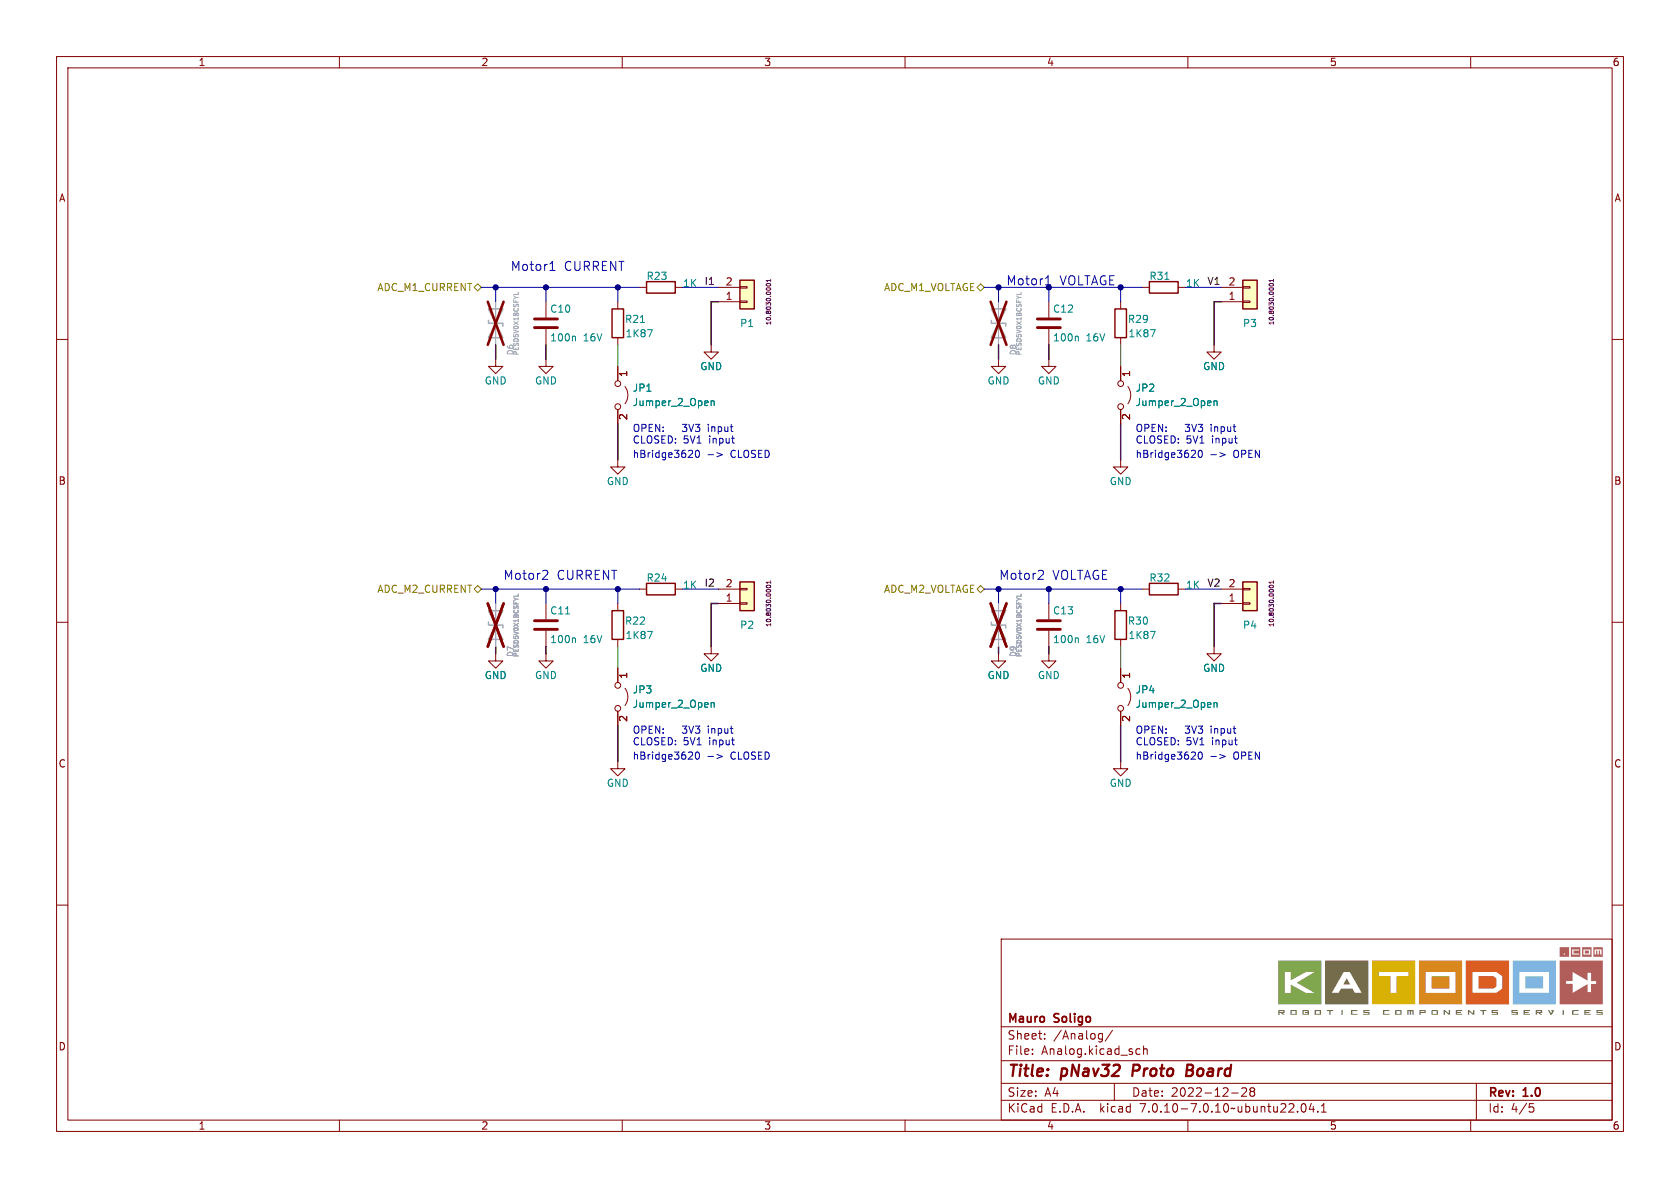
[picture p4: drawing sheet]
(kicad_sch (version 20230121) (generator eeschema)

 (paper "A4")

 (title_block
  (title "pNav32 Proto Board")
  (date "2022-12-28")
  (rev "1.0")
  (company "Mauro Soligo"))

 (lib_symbols
  (symbol "Connector_Generic:Conn_01x02" (pin_names (offset 1.016) hide) (in_bom yes) (on_board yes)
   (property "Reference" "J" (at 0 2.54 0) (effects (font (size 1.27 1.27))))
   (property "Value" "Conn_01x02" (at 0 -5.08 0) (effects (font (size 1.27 1.27))))
   (property "Footprint" "" (at 0 0 0) (effects (font (size 1.27 1.27)) hide))
   (property "Datasheet" "~" (at 0 0 0) (effects (font (size 1.27 1.27)) hide))
   (symbol "Conn_01x02_1_1"
    (rectangle (start -1.27 -2.413) (end 0 -2.667) (stroke (width 0.1524) (type default)) (fill (type none)))
    (rectangle (start -1.27 0.127) (end 0 -0.127) (stroke (width 0.1524) (type default)) (fill (type none)))
    (rectangle (start -1.27 1.27) (end 1.27 -3.81) (stroke (width 0.254) (type default)) (fill (type background)))
    (pin passive line (at -5.08 0 0) (length 3.81) (name "Pin_1" (effects (font (size 1.27 1.27)))) (number "1" (effects (font (size 1.27 1.27)))))
    (pin passive line (at -5.08 -2.54 0) (length 3.81) (name "Pin_2" (effects (font (size 1.27 1.27)))) (number "2" (effects (font (size 1.27 1.27)))))))
  (symbol "Device:C" (pin_numbers hide) (pin_names (offset 0.254)) (in_bom yes) (on_board yes)
   (property "Reference" "C" (at 0.635 2.54 0) (effects (font (size 1.27 1.27)) (justify left)))
   (property "Value" "C" (at 0.635 -2.54 0) (effects (font (size 1.27 1.27)) (justify left)))
   (property "Footprint" "" (at 0.9652 -3.81 0) (effects (font (size 1.27 1.27)) hide))
   (property "Datasheet" "~" (at 0 0 0) (effects (font (size 1.27 1.27)) hide))
   (symbol "C_0_1"
    (polyline (pts (xy -2.032 -0.762) (xy 2.032 -0.762)) (stroke (width 0.508) (type default)) (fill (type none)))
    (polyline (pts (xy -2.032 0.762) (xy 2.032 0.762)) (stroke (width 0.508) (type default)) (fill (type none))))
   (symbol "C_1_1"
    (pin passive line (at 0 3.81 270) (length 2.794) (name "~" (effects (font (size 1.27 1.27)))) (number "1" (effects (font (size 1.27 1.27)))))
    (pin passive line (at 0 -3.81 90) (length 2.794) (name "~" (effects (font (size 1.27 1.27)))) (number "2" (effects (font (size 1.27 1.27)))))))
  (symbol "Device:D_TVS" (pin_numbers hide) (pin_names (offset 1.016) hide) (in_bom yes) (on_board yes)
   (property "Reference" "D" (at 0 2.54 0) (effects (font (size 1.27 1.27))))
   (property "Value" "D_TVS" (at 0 -2.54 0) (effects (font (size 1.27 1.27))))
   (property "Footprint" "" (at 0 0 0) (effects (font (size 1.27 1.27)) hide))
   (property "Datasheet" "~" (at 0 0 0) (effects (font (size 1.27 1.27)) hide))
   (symbol "D_TVS_0_1"
    (polyline (pts (xy 1.27 0) (xy -1.27 0)) (stroke (width 0) (type default)) (fill (type none)))
    (polyline (pts (xy 0.508 1.27) (xy 0 1.27) (xy 0 -1.27) (xy -0.508 -1.27)) (stroke (width 0.254) (type default)) (fill (type none)))
    (polyline (pts (xy -2.54 1.27) (xy -2.54 -1.27) (xy 2.54 1.27) (xy 2.54 -1.27) (xy -2.54 1.27)) (stroke (width 0.254) (type default)) (fill (type none))))
   (symbol "D_TVS_1_1"
    (pin passive line (at -3.81 0 0) (length 2.54) (name "A1" (effects (font (size 1.27 1.27)))) (number "1" (effects (font (size 1.27 1.27)))))
    (pin passive line (at 3.81 0 180) (length 2.54) (name "A2" (effects (font (size 1.27 1.27)))) (number "2" (effects (font (size 1.27 1.27)))))))
  (symbol "Device:R" (pin_numbers hide) (pin_names (offset 0)) (in_bom yes) (on_board yes)
   (property "Reference" "R" (at 2.032 0 90) (effects (font (size 1.27 1.27))))
   (property "Value" "R" (at 0 0 90) (effects (font (size 1.27 1.27))))
   (property "Footprint" "" (at -1.778 0 90) (effects (font (size 1.27 1.27)) hide))
   (property "Datasheet" "~" (at 0 0 0) (effects (font (size 1.27 1.27)) hide))
   (symbol "R_0_1"
    (rectangle (start -1.016 -2.54) (end 1.016 2.54) (stroke (width 0.254) (type default)) (fill (type none))))
   (symbol "R_1_1"
    (pin passive line (at 0 3.81 270) (length 1.27) (name "~" (effects (font (size 1.27 1.27)))) (number "1" (effects (font (size 1.27 1.27)))))
    (pin passive line (at 0 -3.81 90) (length 1.27) (name "~" (effects (font (size 1.27 1.27)))) (number "2" (effects (font (size 1.27 1.27)))))))
  (symbol "Jumper:Jumper_2_Open" (pin_names (offset 0) hide) (in_bom yes) (on_board yes)
   (property "Reference" "JP" (at 0 2.794 0) (effects (font (size 1.27 1.27))))
   (property "Value" "Jumper_2_Open" (at 0 -2.286 0) (effects (font (size 1.27 1.27))))
   (property "Footprint" "" (at 0 0 0) (effects (font (size 1.27 1.27)) hide))
   (property "Datasheet" "~" (at 0 0 0) (effects (font (size 1.27 1.27)) hide))
   (symbol "Jumper_2_Open_0_0"
    (circle (center -2.032 0) (radius 0.508) (stroke (width 0) (type default)) (fill (type none)))
    (circle (center 2.032 0) (radius 0.508) (stroke (width 0) (type default)) (fill (type none))))
   (symbol "Jumper_2_Open_0_1"
    (arc (start 1.524 1.27) (mid 0 1.778) (end -1.524 1.27) (stroke (width 0) (type default)) (fill (type none))))
   (symbol "Jumper_2_Open_1_1"
    (pin passive line (at -5.08 0 0) (length 2.54) (name "A" (effects (font (size 1.27 1.27)))) (number "1" (effects (font (size 1.27 1.27)))))
    (pin passive line (at 5.08 0 180) (length 2.54) (name "B" (effects (font (size 1.27 1.27)))) (number "2" (effects (font (size 1.27 1.27)))))))
  (symbol "power:GND" (power) (pin_names (offset 0)) (in_bom yes) (on_board yes)
   (property "Reference" "#PWR" (at 0 -6.35 0) (effects (font (size 1.27 1.27)) hide))
   (property "Value" "GND" (at 0 -3.81 0) (effects (font (size 1.27 1.27))))
   (property "Footprint" "" (at 0 0 0) (effects (font (size 1.27 1.27)) hide))
   (property "Datasheet" "" (at 0 0 0) (effects (font (size 1.27 1.27)) hide))
   (symbol "GND_0_1"
    (polyline (pts (xy 0 0) (xy 0 -1.27) (xy 1.27 -1.27) (xy 0 -2.54) (xy -1.27 -1.27) (xy 0 -1.27)) (stroke (width 0) (type default)) (fill (type none))))
   (symbol "GND_1_1"
    (pin power_in line (at 0 0 270) (length 0) hide (name "GND" (effects (font (size 1.27 1.27)))) (number "1" (effects (font (size 1.27 1.27))))))))

 (junction (at 96.52 50.8) (diameter 0) (color 0 0 0 0))
 (junction (at 109.22 104.14) (diameter 0) (color 0 0 0 0))
 (junction (at 96.52 104.14) (diameter 0) (color 0 0 0 0))
 (junction (at 198.12 104.14) (diameter 0) (color 0 0 0 0))
 (junction (at 109.22 50.8) (diameter 0) (color 0 0 0 0))
 (junction (at 185.42 50.8) (diameter 0) (color 0 0 0 0))
 (junction (at 87.63 50.8) (diameter 0) (color 0 0 0 0))
 (junction (at 87.63 104.14) (diameter 0) (color 0 0 0 0))
 (junction (at 198.12 50.8) (diameter 0) (color 0 0 0 0))
 (junction (at 176.53 50.8) (diameter 0) (color 0 0 0 0))
 (junction (at 185.42 104.14) (diameter 0) (color 0 0 0 0))
 (junction (at 176.53 104.14) (diameter 0) (color 0 0 0 0))

 (wire (pts (xy 198.12 134.62) (xy 198.12 128.27)) (stroke (width 0) (type default)))
 (wire (pts (xy 109.22 50.8) (xy 109.22 53.34)) (stroke (width 0) (type default)))
 (wire (pts (xy 176.53 63.5) (xy 176.53 60.96)) (stroke (width 0) (type default)))
 (wire (pts (xy 185.42 104.14) (xy 198.12 104.14)) (stroke (width 0) (type default)))
 (wire (pts (xy 185.42 50.8) (xy 198.12 50.8)) (stroke (width 0) (type default)))
 (wire (pts (xy 209.55 104.14) (xy 215.9 104.14)) (stroke (width 0) (type default)))
 (wire (pts (xy 85.09 104.14) (xy 87.63 104.14)) (stroke (width 0) (type default)))
 (wire (pts (xy 214.63 106.68) (xy 214.63 114.3)) (stroke (width 0) (type default)))
 (wire (pts (xy 87.63 50.8) (xy 87.63 53.34)) (stroke (width 0) (type default)))
 (wire (pts (xy 109.22 104.14) (xy 109.22 106.68)) (stroke (width 0) (type default)))
 (wire (pts (xy 87.63 115.57) (xy 87.63 114.3)) (stroke (width 0) (type default)))
 (wire (pts (xy 173.99 50.8) (xy 176.53 50.8)) (stroke (width 0) (type default)))
 (wire (pts (xy 176.53 50.8) (xy 176.53 53.34)) (stroke (width 0) (type default)))
 (wire (pts (xy 96.52 115.57) (xy 96.52 114.3)) (stroke (width 0) (type default)))
 (wire (pts (xy 176.53 50.8) (xy 185.42 50.8)) (stroke (width 0) (type default)))
 (wire (pts (xy 109.22 64.77) (xy 109.22 60.96)) (stroke (width 0) (type default)))
 (wire (pts (xy 176.53 104.14) (xy 185.42 104.14)) (stroke (width 0) (type default)))
 (wire (pts (xy 198.12 104.14) (xy 201.93 104.14)) (stroke (width 0) (type default)))
 (wire (pts (xy 127 53.34) (xy 125.73 53.34)) (stroke (width 0) (type default)))
 (wire (pts (xy 96.52 104.14) (xy 96.52 106.68)) (stroke (width 0) (type default)))
 (wire (pts (xy 109.22 118.11) (xy 109.22 114.3)) (stroke (width 0) (type default)))
 (wire (pts (xy 198.12 104.14) (xy 198.12 106.68)) (stroke (width 0) (type default)))
 (wire (pts (xy 198.12 50.8) (xy 198.12 53.34)) (stroke (width 0) (type default)))
 (wire (pts (xy 198.12 118.11) (xy 198.12 114.3)) (stroke (width 0) (type default)))
 (wire (pts (xy 96.52 50.8) (xy 109.22 50.8)) (stroke (width 0) (type default)))
 (wire (pts (xy 120.65 50.8) (xy 127 50.8)) (stroke (width 0) (type default)))
 (wire (pts (xy 173.99 104.14) (xy 176.53 104.14)) (stroke (width 0) (type default)))
 (wire (pts (xy 198.12 64.77) (xy 198.12 60.96)) (stroke (width 0) (type default)))
 (wire (pts (xy 198.12 81.28) (xy 198.12 74.93)) (stroke (width 0) (type default)))
 (wire (pts (xy 185.42 104.14) (xy 185.42 106.68)) (stroke (width 0) (type default)))
 (wire (pts (xy 120.65 104.14) (xy 127 104.14)) (stroke (width 0) (type default)))
 (wire (pts (xy 87.63 50.8) (xy 96.52 50.8)) (stroke (width 0) (type default)))
 (wire (pts (xy 96.52 104.14) (xy 109.22 104.14)) (stroke (width 0) (type default)))
 (wire (pts (xy 215.9 106.68) (xy 214.63 106.68)) (stroke (width 0) (type default)))
 (wire (pts (xy 214.63 53.34) (xy 214.63 60.96)) (stroke (width 0) (type default)))
 (wire (pts (xy 185.42 63.5) (xy 185.42 60.96)) (stroke (width 0) (type default)))
 (wire (pts (xy 109.22 81.28) (xy 109.22 74.93)) (stroke (width 0) (type default)))
 (wire (pts (xy 87.63 104.14) (xy 87.63 106.68)) (stroke (width 0) (type default)))
 (wire (pts (xy 125.73 53.34) (xy 125.73 60.96)) (stroke (width 0) (type default)))
 (wire (pts (xy 176.53 115.57) (xy 176.53 114.3)) (stroke (width 0) (type default)))
 (wire (pts (xy 185.42 115.57) (xy 185.42 114.3)) (stroke (width 0) (type default)))
 (wire (pts (xy 127 106.68) (xy 125.73 106.68)) (stroke (width 0) (type default)))
 (wire (pts (xy 87.63 104.14) (xy 96.52 104.14)) (stroke (width 0) (type default)))
 (wire (pts (xy 96.52 50.8) (xy 96.52 53.34)) (stroke (width 0) (type default)))
 (wire (pts (xy 109.22 134.62) (xy 109.22 128.27)) (stroke (width 0) (type default)))
 (wire (pts (xy 198.12 50.8) (xy 201.93 50.8)) (stroke (width 0) (type default)))
 (wire (pts (xy 215.9 53.34) (xy 214.63 53.34)) (stroke (width 0) (type default)))
 (wire (pts (xy 85.09 50.8) (xy 87.63 50.8)) (stroke (width 0) (type default)))
 (wire (pts (xy 87.63 60.96) (xy 87.63 63.5)) (stroke (width 0) (type default)))
 (wire (pts (xy 125.73 106.68) (xy 125.73 114.3)) (stroke (width 0) (type default)))
 (wire (pts (xy 109.22 50.8) (xy 113.03 50.8)) (stroke (width 0) (type default)))
 (wire (pts (xy 185.42 50.8) (xy 185.42 53.34)) (stroke (width 0) (type default)))
 (wire (pts (xy 209.55 50.8) (xy 215.9 50.8)) (stroke (width 0) (type default)))
 (wire (pts (xy 96.52 63.5) (xy 96.52 60.96)) (stroke (width 0) (type default)))
 (wire (pts (xy 176.53 104.14) (xy 176.53 106.68)) (stroke (width 0) (type default)))
 (wire (pts (xy 109.22 104.14) (xy 113.03 104.14)) (stroke (width 0) (type default)))

 (image (at 254.635 173.355) (scale 0.188193)
  (data))

 (text "OPEN:   3V3 input\nCLOSED: 5V1 input" (at 200.66 132.08 0) (effects (font (size 1.27 1.27)) (justify left bottom)))
 (text "Motor1 CURRENT" (at 90.17 48.26 0) (effects (font (size 1.6002 1.6002)) (justify left bottom)))
 (text "OPEN:   3V3 input\nCLOSED: 5V1 input" (at 200.66 78.74 0) (effects (font (size 1.27 1.27)) (justify left bottom)))
 (text "hBridge3620 -> OPEN" (at 200.66 81.28 0) (effects (font (size 1.27 1.27)) (justify left bottom)))
 (text "hBridge3620 -> CLOSED" (at 111.76 81.28 0) (effects (font (size 1.27 1.27)) (justify left bottom)))
 (text "Motor1 VOLTAGE" (at 177.8 50.8 0) (effects (font (size 1.6002 1.6002)) (justify left bottom)))
 (text "Motor2 VOLTAGE" (at 176.53 102.87 0) (effects (font (size 1.6002 1.6002)) (justify left bottom)))
 (text "OPEN:   3V3 input\nCLOSED: 5V1 input" (at 111.76 132.08 0) (effects (font (size 1.27 1.27)) (justify left bottom)))
 (text "hBridge3620 -> OPEN" (at 200.66 134.62 0) (effects (font (size 1.27 1.27)) (justify left bottom)))
 (text "OPEN:   3V3 input\nCLOSED: 5V1 input" (at 111.76 78.74 0) (effects (font (size 1.27 1.27)) (justify left bottom)))
 (text "hBridge3620 -> CLOSED" (at 111.76 134.62 0) (effects (font (size 1.27 1.27)) (justify left bottom)))
 (text "Motor2 CURRENT" (at 88.9 102.87 0) (effects (font (size 1.6002 1.6002)) (justify left bottom)))

 (label "V1" (at 213.36 50.8 0) (fields_autoplaced) (effects (font (size 1.27 1.27)) (justify left bottom)))
 (label "I1" (at 124.46 50.8 0) (fields_autoplaced) (effects (font (size 1.27 1.27)) (justify left bottom)))
 (label "V2" (at 213.36 104.14 0) (fields_autoplaced) (effects (font (size 1.27 1.27)) (justify left bottom)))
 (label "I2" (at 124.46 104.14 0) (fields_autoplaced) (effects (font (size 1.27 1.27)) (justify left bottom)))

 (hierarchical_label "ADC_M2_CURRENT" (shape bidirectional) (at 85.09 104.14 180) (fields_autoplaced) (effects (font (size 1.27 1.27)) (justify right)))
 (hierarchical_label "ADC_M1_CURRENT" (shape bidirectional) (at 85.09 50.8 180) (fields_autoplaced) (effects (font (size 1.27 1.27)) (justify right)))
 (hierarchical_label "ADC_M1_VOLTAGE" (shape bidirectional) (at 173.99 50.8 180) (fields_autoplaced) (effects (font (size 1.27 1.27)) (justify right)))
 (hierarchical_label "ADC_M2_VOLTAGE" (shape bidirectional) (at 173.99 104.14 180) (fields_autoplaced) (effects (font (size 1.27 1.27)) (justify right)))

 (symbol (lib_id "Jumper:Jumper_2_Open") (at 109.22 69.85 270) (unit 1) (in_bom yes) (on_board yes) (dnp no) (fields_autoplaced)
  (property "Reference" "JP1" (at 111.76 68.58 90) (effects (font (size 1.27 1.27)) (justify left)))
  (property "Value" "Jumper_2_Open" (at 111.76 71.12 90) (effects (font (size 1.27 1.27)) (justify left)))
  (property "Footprint" "Jumper:SolderJumper-2_P1.3mm_Open_RoundedPad1.0x1.5mm" (at 109.22 69.85 0) (effects (font (size 1.27 1.27)) hide))
  (property "Datasheet" "~" (at 109.22 69.85 0) (effects (font (size 1.27 1.27)) hide)) (pin "1") (pin "2"))

 (symbol (lib_id "Device:R") (at 198.12 110.49 0) (unit 1) (in_bom yes) (on_board yes) (dnp no)
  (property "Reference" "R30" (at 203.2 110.49 0) (effects (font (size 1.27 1.27)) (justify right bottom)))
  (property "Value" "1K87" (at 199.39 113.03 0) (effects (font (size 1.27 1.27)) (justify left bottom)))
  (property "Footprint" "Resistor_SMD:R_0603_1608Metric" (at 196.342 110.49 90) (effects (font (size 0.6096 0.6096)) hide))
  (property "Datasheet" "" (at 198.12 110.49 0) (effects (font (size 1.27 1.27))))
  (property "LCSC" "C843924" (at 201.93 110.49 0) (effects (font (size 1.27 1.27)) hide))
  (property "Description" "100mW Thick Film Resistors ±100ppm/℃ ±1% 1.87kΩ 0603 Chip Resistor - Surface Mount ROHS" (at 198.12 110.49 0) (effects (font (size 1.27 1.27)) hide))
  (property "MFR" "CRCW06031K87FKEA" (at 198.12 110.49 0) (effects (font (size 1.27 1.27)) hide)) (pin "1") (pin "2"))

 (symbol (lib_id "Device:D_TVS") (at 176.53 57.15 90) (unit 1) (in_bom no) (on_board yes) (dnp no)
  (property "Reference" "D8" (at 179.705 62.865 0) (effects (font (size 1 1)) (justify left bottom)))
  (property "Value" "PESD5V0X1BCSFYL" (at 179.705 62.865 0) (effects (font (size 0.8 0.8)) (justify left top)))
  (property "Footprint" "Diode_SMD:D_0603_1608Metric" (at 176.53 57.15 0) (effects (font (size 1.27 1.27)) hide))
  (property "Datasheet" "https://datasheet.lcsc.com/lcsc/2006101608_Nexperia-PESD4V0W1BCSFYL_C552543.pdf" (at 176.53 57.15 0) (effects (font (size 1.27 1.27)) hide))
  (property "MFR" "PESD5V0X1BCSFYL" (at 176.53 57.15 90) (effects (font (size 1.27 1.27)) hide))
  (property "LCSC" "C2443412" (at 179.705 62.865 0) (effects (font (size 1.27 1.27)) hide)) (pin "1") (pin "2"))

 (symbol (lib_id "power:GND") (at 109.22 81.28 0) (unit 1) (in_bom yes) (on_board yes) (dnp no)
  (property "Reference" "#PWR0148" (at 109.22 87.63 0) (effects (font (size 1.27 1.27)) hide))
  (property "Value" "GND" (at 109.22 85.09 0) (effects (font (size 1.27 1.27))))
  (property "Footprint" "" (at 109.22 81.28 0) (effects (font (size 1.27 1.27)) hide))
  (property "Datasheet" "" (at 109.22 81.28 0) (effects (font (size 1.27 1.27)) hide)) (pin "1"))

 (symbol (lib_id "Device:R") (at 116.84 50.8 270) (unit 1) (in_bom yes) (on_board yes) (dnp no)
  (property "Reference" "R23" (at 118.11 49.53 90) (effects (font (size 1.27 1.27)) (justify right bottom)))
  (property "Value" "1K" (at 120.65 50.8 90) (effects (font (size 1.27 1.27)) (justify left bottom)))
  (property "Footprint" "Resistor_SMD:R_0603_1608Metric" (at 116.84 49.022 90) (effects (font (size 0.6096 0.6096)) hide))
  (property "Datasheet" "" (at 116.84 50.8 0) (effects (font (size 1.27 1.27))))
  (property "LCSC" "C21190" (at 111.76 50.8 0) (effects (font (size 1.27 1.27)) hide))
  (property "FARNELL" "2122366" (at 116.84 50.8 0) (effects (font (size 1.27 1.27)) hide))
  (property "KATODO" "10.2041.0002" (at 116.84 50.8 0) (effects (font (size 1.27 1.27)) hide))
  (property "MOUSER" "71-CRCW0603-1.0K-E3" (at 116.84 50.8 0) (effects (font (size 1.27 1.27)) hide))
  (property "MPN" "CRCW06031K00FKEA" (at 116.84 50.8 0) (effects (font (size 1.27 1.27)) hide))
  (property "Sim.Device" "SPICE" (at 116.84 50.8 0) (effects (font (size 1.27 1.27)) hide))
  (property "Sim.Params" "type=\"R\" model=\"1k\" lib=\"\"" (at 116.84 50.8 0) (effects (font (size 1.27 1.27)) hide))
  (property "Sim.Pins" "1=1 2=2" (at 116.84 50.8 0) (effects (font (size 1.27 1.27)) hide))
  (property "TME" "0603SAF1001T5E" (at 116.84 50.8 0) (effects (font (size 1.27 1.27)) hide)) (pin "1") (pin "2"))

 (symbol (lib_id "power:GND") (at 185.42 63.5 0) (unit 1) (in_bom yes) (on_board yes) (dnp no)
  (property "Reference" "#PWR0155" (at 185.42 69.85 0) (effects (font (size 1.27 1.27)) hide))
  (property "Value" "GND" (at 185.42 67.31 0) (effects (font (size 1.27 1.27))))
  (property "Footprint" "" (at 185.42 63.5 0) (effects (font (size 1.27 1.27)) hide))
  (property "Datasheet" "" (at 185.42 63.5 0) (effects (font (size 1.27 1.27)) hide)) (pin "1"))

 (symbol (lib_id "Device:C") (at 96.52 57.15 0) (unit 1) (in_bom yes) (on_board yes) (dnp no)
  (property "Reference" "C10" (at 97.155 54.61 0) (effects (font (size 1.27 1.27)) (justify left)))
  (property "Value" "100n 16V" (at 97.155 59.69 0) (effects (font (size 1.27 1.27)) (justify left)))
  (property "Footprint" "Capacitor_SMD:C_0402_1005Metric" (at 93.98 57.15 90) (effects (font (size 0.6096 0.6096)) hide))
  (property "Datasheet" "" (at 96.52 57.15 0) (effects (font (size 1.27 1.27))))
  (property "katodo" "" (at 93.345 57.15 90) (effects (font (size 0.7874 0.7874))))
  (property "LCSC" "C60474" (at 97.155 54.61 0) (effects (font (size 1.27 1.27)) hide))
  (property "Description" "16V 100nF X7R ±10% 0402 Multilayer Ceramic Capacitors MLCC - SMD/SMT ROHS" (at 96.52 57.15 0) (effects (font (size 1.27 1.27)) hide))
  (property "MFR" "CC0402KRX7R7BB104" (at 96.52 57.15 0) (effects (font (size 1.27 1.27)) hide)) (pin "1") (pin "2"))

 (symbol (lib_id "Connector_Generic:Conn_01x02") (at 132.08 53.34 0) (mirror x) (unit 1) (in_bom no) (on_board yes) (dnp no)
  (property "Reference" "P1" (at 132.08 57.15 0) (effects (font (size 1.27 1.27))))
  (property "Value" "~" (at 134.62 53.34 90) (effects (font (size 0.9906 0.9906))))
  (property "Footprint" "Connector_Molex:Molex_KK-254_AE-6410-02A_1x02_P2.54mm_Vertical" (at 135.89 53.34 90) (effects (font (size 0.508 0.508)) hide))
  (property "Datasheet" "" (at 132.08 53.34 0) (effects (font (size 1.27 1.27))))
  (property "katodo" "10.8030.0001" (at 135.89 53.34 90) (effects (font (size 0.7874 0.7874)))) (pin "1") (pin "2"))

 (symbol (lib_id "power:GND") (at 214.63 114.3 0) (unit 1) (in_bom yes) (on_board yes) (dnp no)
  (property "Reference" "#PWR0144" (at 214.63 120.65 0) (effects (font (size 1.27 1.27)) hide))
  (property "Value" "GND" (at 214.63 118.11 0) (effects (font (size 1.27 1.27))))
  (property "Footprint" "" (at 214.63 114.3 0) (effects (font (size 1.27 1.27)) hide))
  (property "Datasheet" "" (at 214.63 114.3 0) (effects (font (size 1.27 1.27)) hide)) (pin "1"))

 (symbol (lib_id "Device:D_TVS") (at 87.63 57.15 90) (unit 1) (in_bom no) (on_board yes) (dnp no)
  (property "Reference" "D6" (at 90.805 62.865 0) (effects (font (size 1 1)) (justify left bottom)))
  (property "Value" "PESD5V0X1BCSFYL" (at 90.805 62.865 0) (effects (font (size 0.8 0.8)) (justify left top)))
  (property "Footprint" "Diode_SMD:D_0603_1608Metric" (at 87.63 57.15 0) (effects (font (size 1.27 1.27)) hide))
  (property "Datasheet" "https://datasheet.lcsc.com/lcsc/2006101608_Nexperia-PESD4V0W1BCSFYL_C552543.pdf" (at 87.63 57.15 0) (effects (font (size 1.27 1.27)) hide))
  (property "MFR" "PESD5V0X1BCSFYL" (at 87.63 57.15 90) (effects (font (size 1.27 1.27)) hide))
  (property "LCSC" "C2443412" (at 90.805 62.865 0) (effects (font (size 1.27 1.27)) hide)) (pin "1") (pin "2"))

 (symbol (lib_id "power:GND") (at 87.63 63.5 0) (unit 1) (in_bom yes) (on_board yes) (dnp no)
  (property "Reference" "#PWR0151" (at 87.63 69.85 0) (effects (font (size 1.27 1.27)) hide))
  (property "Value" "GND" (at 87.63 67.31 0) (effects (font (size 1.27 1.27))))
  (property "Footprint" "" (at 87.63 63.5 0) (effects (font (size 1.27 1.27)) hide))
  (property "Datasheet" "" (at 87.63 63.5 0) (effects (font (size 1.27 1.27)) hide)) (pin "1"))

 (symbol (lib_id "power:GND") (at 96.52 115.57 0) (unit 1) (in_bom yes) (on_board yes) (dnp no)
  (property "Reference" "#PWR0150" (at 96.52 121.92 0) (effects (font (size 1.27 1.27)) hide))
  (property "Value" "GND" (at 96.52 119.38 0) (effects (font (size 1.27 1.27))))
  (property "Footprint" "" (at 96.52 115.57 0) (effects (font (size 1.27 1.27)) hide))
  (property "Datasheet" "" (at 96.52 115.57 0) (effects (font (size 1.27 1.27)) hide)) (pin "1"))

 (symbol (lib_id "Jumper:Jumper_2_Open") (at 109.22 123.19 270) (unit 1) (in_bom yes) (on_board yes) (dnp no) (fields_autoplaced)
  (property "Reference" "JP3" (at 111.76 121.92 90) (effects (font (size 1.27 1.27)) (justify left)))
  (property "Value" "Jumper_2_Open" (at 111.76 124.46 90) (effects (font (size 1.27 1.27)) (justify left)))
  (property "Footprint" "Jumper:SolderJumper-2_P1.3mm_Open_RoundedPad1.0x1.5mm" (at 109.22 123.19 0) (effects (font (size 1.27 1.27)) hide))
  (property "Datasheet" "~" (at 109.22 123.19 0) (effects (font (size 1.27 1.27)) hide)) (pin "1") (pin "2"))

 (symbol (lib_id "Jumper:Jumper_2_Open") (at 198.12 123.19 270) (unit 1) (in_bom yes) (on_board yes) (dnp no) (fields_autoplaced)
  (property "Reference" "JP4" (at 200.66 121.92 90) (effects (font (size 1.27 1.27)) (justify left)))
  (property "Value" "Jumper_2_Open" (at 200.66 124.46 90) (effects (font (size 1.27 1.27)) (justify left)))
  (property "Footprint" "Jumper:SolderJumper-2_P1.3mm_Open_RoundedPad1.0x1.5mm" (at 198.12 123.19 0) (effects (font (size 1.27 1.27)) hide))
  (property "Datasheet" "~" (at 198.12 123.19 0) (effects (font (size 1.27 1.27)) hide)) (pin "1") (pin "2"))

 (symbol (lib_id "Device:R") (at 205.74 50.8 270) (unit 1) (in_bom yes) (on_board yes) (dnp no)
  (property "Reference" "R31" (at 207.01 49.53 90) (effects (font (size 1.27 1.27)) (justify right bottom)))
  (property "Value" "1K" (at 209.55 50.8 90) (effects (font (size 1.27 1.27)) (justify left bottom)))
  (property "Footprint" "Resistor_SMD:R_0603_1608Metric" (at 205.74 49.022 90) (effects (font (size 0.6096 0.6096)) hide))
  (property "Datasheet" "" (at 205.74 50.8 0) (effects (font (size 1.27 1.27))))
  (property "LCSC" "C21190" (at 200.66 50.8 0) (effects (font (size 1.27 1.27)) hide))
  (property "FARNELL" "2122366" (at 205.74 50.8 0) (effects (font (size 1.27 1.27)) hide))
  (property "KATODO" "10.2041.0002" (at 205.74 50.8 0) (effects (font (size 1.27 1.27)) hide))
  (property "MOUSER" "71-CRCW0603-1.0K-E3" (at 205.74 50.8 0) (effects (font (size 1.27 1.27)) hide))
  (property "MPN" "CRCW06031K00FKEA" (at 205.74 50.8 0) (effects (font (size 1.27 1.27)) hide))
  (property "Sim.Device" "SPICE" (at 205.74 50.8 0) (effects (font (size 1.27 1.27)) hide))
  (property "Sim.Params" "type=\"R\" model=\"1k\" lib=\"\"" (at 205.74 50.8 0) (effects (font (size 1.27 1.27)) hide))
  (property "Sim.Pins" "1=1 2=2" (at 205.74 50.8 0) (effects (font (size 1.27 1.27)) hide))
  (property "TME" "0603SAF1001T5E" (at 205.74 50.8 0) (effects (font (size 1.27 1.27)) hide)) (pin "1") (pin "2"))

 (symbol (lib_id "Device:R") (at 109.22 57.15 0) (unit 1) (in_bom yes) (on_board yes) (dnp no)
  (property "Reference" "R21" (at 114.3 57.15 0) (effects (font (size 1.27 1.27)) (justify right bottom)))
  (property "Value" "1K87" (at 110.49 59.69 0) (effects (font (size 1.27 1.27)) (justify left bottom)))
  (property "Footprint" "Resistor_SMD:R_0603_1608Metric" (at 107.442 57.15 90) (effects (font (size 0.6096 0.6096)) hide))
  (property "Datasheet" "" (at 109.22 57.15 0) (effects (font (size 1.27 1.27))))
  (property "LCSC" "C843924" (at 113.03 57.15 0) (effects (font (size 1.27 1.27)) hide))
  (property "Description" "100mW Thick Film Resistors ±100ppm/℃ ±1% 1.87kΩ 0603 Chip Resistor - Surface Mount ROHS" (at 109.22 57.15 0) (effects (font (size 1.27 1.27)) hide))
  (property "MFR" "CRCW06031K87FKEA" (at 109.22 57.15 0) (effects (font (size 1.27 1.27)) hide)) (pin "1") (pin "2"))

 (symbol (lib_id "Jumper:Jumper_2_Open") (at 198.12 69.85 270) (unit 1) (in_bom yes) (on_board yes) (dnp no) (fields_autoplaced)
  (property "Reference" "JP2" (at 200.66 68.58 90) (effects (font (size 1.27 1.27)) (justify left)))
  (property "Value" "Jumper_2_Open" (at 200.66 71.12 90) (effects (font (size 1.27 1.27)) (justify left)))
  (property "Footprint" "Jumper:SolderJumper-2_P1.3mm_Open_RoundedPad1.0x1.5mm" (at 198.12 69.85 0) (effects (font (size 1.27 1.27)) hide))
  (property "Datasheet" "~" (at 198.12 69.85 0) (effects (font (size 1.27 1.27)) hide)) (pin "1") (pin "2"))

 (symbol (lib_id "Device:C") (at 185.42 110.49 0) (unit 1) (in_bom yes) (on_board yes) (dnp no)
  (property "Reference" "C13" (at 186.055 107.95 0) (effects (font (size 1.27 1.27)) (justify left)))
  (property "Value" "100n 16V" (at 186.055 113.03 0) (effects (font (size 1.27 1.27)) (justify left)))
  (property "Footprint" "Capacitor_SMD:C_0402_1005Metric" (at 182.88 110.49 90) (effects (font (size 0.6096 0.6096)) hide))
  (property "Datasheet" "" (at 185.42 110.49 0) (effects (font (size 1.27 1.27))))
  (property "katodo" "" (at 182.245 110.49 90) (effects (font (size 0.7874 0.7874))))
  (property "LCSC" "C60474" (at 186.055 107.95 0) (effects (font (size 1.27 1.27)) hide))
  (property "Description" "16V 100nF X7R ±10% 0402 Multilayer Ceramic Capacitors MLCC - SMD/SMT ROHS" (at 185.42 110.49 0) (effects (font (size 1.27 1.27)) hide))
  (property "MFR" "CC0402KRX7R7BB104" (at 185.42 110.49 0) (effects (font (size 1.27 1.27)) hide)) (pin "1") (pin "2"))

 (symbol (lib_id "Device:R") (at 205.74 104.14 270) (unit 1) (in_bom yes) (on_board yes) (dnp no)
  (property "Reference" "R32" (at 207.01 102.87 90) (effects (font (size 1.27 1.27)) (justify right bottom)))
  (property "Value" "1K" (at 209.55 104.14 90) (effects (font (size 1.27 1.27)) (justify left bottom)))
  (property "Footprint" "Resistor_SMD:R_0603_1608Metric" (at 205.74 102.362 90) (effects (font (size 0.6096 0.6096)) hide))
  (property "Datasheet" "" (at 205.74 104.14 0) (effects (font (size 1.27 1.27))))
  (property "LCSC" "C21190" (at 200.66 104.14 0) (effects (font (size 1.27 1.27)) hide))
  (property "FARNELL" "2122366" (at 205.74 104.14 0) (effects (font (size 1.27 1.27)) hide))
  (property "KATODO" "10.2041.0002" (at 205.74 104.14 0) (effects (font (size 1.27 1.27)) hide))
  (property "MOUSER" "71-CRCW0603-1.0K-E3" (at 205.74 104.14 0) (effects (font (size 1.27 1.27)) hide))
  (property "MPN" "CRCW06031K00FKEA" (at 205.74 104.14 0) (effects (font (size 1.27 1.27)) hide))
  (property "Sim.Device" "SPICE" (at 205.74 104.14 0) (effects (font (size 1.27 1.27)) hide))
  (property "Sim.Params" "type=\"R\" model=\"1k\" lib=\"\"" (at 205.74 104.14 0) (effects (font (size 1.27 1.27)) hide))
  (property "Sim.Pins" "1=1 2=2" (at 205.74 104.14 0) (effects (font (size 1.27 1.27)) hide))
  (property "TME" "0603SAF1001T5E" (at 205.74 104.14 0) (effects (font (size 1.27 1.27)) hide)) (pin "1") (pin "2"))

 (symbol (lib_id "power:GND") (at 87.63 115.57 0) (unit 1) (in_bom yes) (on_board yes) (dnp no)
  (property "Reference" "#PWR0152" (at 87.63 121.92 0) (effects (font (size 1.27 1.27)) hide))
  (property "Value" "GND" (at 87.63 119.38 0) (effects (font (size 1.27 1.27))))
  (property "Footprint" "" (at 87.63 115.57 0) (effects (font (size 1.27 1.27)) hide))
  (property "Datasheet" "" (at 87.63 115.57 0) (effects (font (size 1.27 1.27)) hide)) (pin "1"))

 (symbol (lib_id "Connector_Generic:Conn_01x02") (at 132.08 106.68 0) (mirror x) (unit 1) (in_bom no) (on_board yes) (dnp no)
  (property "Reference" "P2" (at 132.08 110.49 0) (effects (font (size 1.27 1.27))))
  (property "Value" "~" (at 134.62 106.68 90) (effects (font (size 0.9906 0.9906))))
  (property "Footprint" "Connector_Molex:Molex_KK-254_AE-6410-02A_1x02_P2.54mm_Vertical" (at 135.89 106.68 90) (effects (font (size 0.508 0.508)) hide))
  (property "Datasheet" "" (at 132.08 106.68 0) (effects (font (size 1.27 1.27))))
  (property "katodo" "10.8030.0001" (at 135.89 106.68 90) (effects (font (size 0.7874 0.7874)))) (pin "1") (pin "2"))

 (symbol (lib_id "power:GND") (at 198.12 134.62 0) (unit 1) (in_bom yes) (on_board yes) (dnp no)
  (property "Reference" "#PWR0143" (at 198.12 140.97 0) (effects (font (size 1.27 1.27)) hide))
  (property "Value" "GND" (at 198.12 138.43 0) (effects (font (size 1.27 1.27))))
  (property "Footprint" "" (at 198.12 134.62 0) (effects (font (size 1.27 1.27)) hide))
  (property "Datasheet" "" (at 198.12 134.62 0) (effects (font (size 1.27 1.27)) hide)) (pin "1"))

 (symbol (lib_id "power:GND") (at 176.53 115.57 0) (unit 1) (in_bom yes) (on_board yes) (dnp no)
  (property "Reference" "#PWR0142" (at 176.53 121.92 0) (effects (font (size 1.27 1.27)) hide))
  (property "Value" "GND" (at 176.53 119.38 0) (effects (font (size 1.27 1.27))))
  (property "Footprint" "" (at 176.53 115.57 0) (effects (font (size 1.27 1.27)) hide))
  (property "Datasheet" "" (at 176.53 115.57 0) (effects (font (size 1.27 1.27)) hide)) (pin "1"))

 (symbol (lib_id "Device:C") (at 185.42 57.15 0) (unit 1) (in_bom yes) (on_board yes) (dnp no)
  (property "Reference" "C12" (at 186.055 54.61 0) (effects (font (size 1.27 1.27)) (justify left)))
  (property "Value" "100n 16V" (at 186.055 59.69 0) (effects (font (size 1.27 1.27)) (justify left)))
  (property "Footprint" "Capacitor_SMD:C_0402_1005Metric" (at 182.88 57.15 90) (effects (font (size 0.6096 0.6096)) hide))
  (property "Datasheet" "" (at 185.42 57.15 0) (effects (font (size 1.27 1.27))))
  (property "katodo" "" (at 182.245 57.15 90) (effects (font (size 0.7874 0.7874))))
  (property "LCSC" "C60474" (at 186.055 54.61 0) (effects (font (size 1.27 1.27)) hide))
  (property "Description" "16V 100nF X7R ±10% 0402 Multilayer Ceramic Capacitors MLCC - SMD/SMT ROHS" (at 185.42 57.15 0) (effects (font (size 1.27 1.27)) hide))
  (property "MFR" "CC0402KRX7R7BB104" (at 185.42 57.15 0) (effects (font (size 1.27 1.27)) hide)) (pin "1") (pin "2"))

 (symbol (lib_id "Device:D_TVS") (at 87.63 110.49 90) (unit 1) (in_bom no) (on_board yes) (dnp no)
  (property "Reference" "D7" (at 90.805 116.205 0) (effects (font (size 1 1)) (justify left bottom)))
  (property "Value" "PESD5V0X1BCSFYL" (at 90.805 116.205 0) (effects (font (size 0.8 0.8)) (justify left top)))
  (property "Footprint" "Diode_SMD:D_0603_1608Metric" (at 87.63 110.49 0) (effects (font (size 1.27 1.27)) hide))
  (property "Datasheet" "https://datasheet.lcsc.com/lcsc/2006101608_Nexperia-PESD4V0W1BCSFYL_C552543.pdf" (at 87.63 110.49 0) (effects (font (size 1.27 1.27)) hide))
  (property "MFR" "PESD5V0X1BCSFYL" (at 87.63 110.49 90) (effects (font (size 1.27 1.27)) hide))
  (property "LCSC" "C2443412" (at 90.805 116.205 0) (effects (font (size 1.27 1.27)) hide)) (pin "1") (pin "2"))

 (symbol (lib_id "Device:R") (at 116.84 104.14 270) (unit 1) (in_bom yes) (on_board yes) (dnp no)
  (property "Reference" "R24" (at 118.11 102.87 90) (effects (font (size 1.27 1.27)) (justify right bottom)))
  (property "Value" "1K" (at 120.65 104.14 90) (effects (font (size 1.27 1.27)) (justify left bottom)))
  (property "Footprint" "Resistor_SMD:R_0603_1608Metric" (at 116.84 102.362 90) (effects (font (size 0.6096 0.6096)) hide))
  (property "Datasheet" "" (at 116.84 104.14 0) (effects (font (size 1.27 1.27))))
  (property "LCSC" "C21190" (at 111.76 104.14 0) (effects (font (size 1.27 1.27)) hide))
  (property "FARNELL" "2122366" (at 116.84 104.14 0) (effects (font (size 1.27 1.27)) hide))
  (property "KATODO" "10.2041.0002" (at 116.84 104.14 0) (effects (font (size 1.27 1.27)) hide))
  (property "MOUSER" "71-CRCW0603-1.0K-E3" (at 116.84 104.14 0) (effects (font (size 1.27 1.27)) hide))
  (property "MPN" "CRCW06031K00FKEA" (at 116.84 104.14 0) (effects (font (size 1.27 1.27)) hide))
  (property "Sim.Device" "SPICE" (at 116.84 104.14 0) (effects (font (size 1.27 1.27)) hide))
  (property "Sim.Params" "type=\"R\" model=\"1k\" lib=\"\"" (at 116.84 104.14 0) (effects (font (size 1.27 1.27)) hide))
  (property "Sim.Pins" "1=1 2=2" (at 116.84 104.14 0) (effects (font (size 1.27 1.27)) hide))
  (property "TME" "0603SAF1001T5E" (at 116.84 104.14 0) (effects (font (size 1.27 1.27)) hide)) (pin "1") (pin "2"))

 (symbol (lib_id "Device:D_TVS") (at 176.53 110.49 90) (unit 1) (in_bom no) (on_board yes) (dnp no)
  (property "Reference" "D9" (at 179.705 116.205 0) (effects (font (size 1 1)) (justify left bottom)))
  (property "Value" "PESD5V0X1BCSFYL" (at 179.705 116.205 0) (effects (font (size 0.8 0.8)) (justify left top)))
  (property "Footprint" "Diode_SMD:D_0603_1608Metric" (at 176.53 110.49 0) (effects (font (size 1.27 1.27)) hide))
  (property "Datasheet" "https://datasheet.lcsc.com/lcsc/2006101608_Nexperia-PESD4V0W1BCSFYL_C552543.pdf" (at 176.53 110.49 0) (effects (font (size 1.27 1.27)) hide))
  (property "MFR" "PESD5V0X1BCSFYL" (at 176.53 110.49 90) (effects (font (size 1.27 1.27)) hide))
  (property "LCSC" "C2443412" (at 179.705 116.205 0) (effects (font (size 1.27 1.27)) hide)) (pin "1") (pin "2"))

 (symbol (lib_id "power:GND") (at 185.42 115.57 0) (unit 1) (in_bom yes) (on_board yes) (dnp no)
  (property "Reference" "#PWR0141" (at 185.42 121.92 0) (effects (font (size 1.27 1.27)) hide))
  (property "Value" "GND" (at 185.42 119.38 0) (effects (font (size 1.27 1.27))))
  (property "Footprint" "" (at 185.42 115.57 0) (effects (font (size 1.27 1.27)) hide))
  (property "Datasheet" "" (at 185.42 115.57 0) (effects (font (size 1.27 1.27)) hide)) (pin "1"))

 (symbol (lib_id "Device:C") (at 96.52 110.49 0) (unit 1) (in_bom yes) (on_board yes) (dnp no)
  (property "Reference" "C11" (at 97.155 107.95 0) (effects (font (size 1.27 1.27)) (justify left)))
  (property "Value" "100n 16V" (at 97.155 113.03 0) (effects (font (size 1.27 1.27)) (justify left)))
  (property "Footprint" "Capacitor_SMD:C_0402_1005Metric" (at 93.98 110.49 90) (effects (font (size 0.6096 0.6096)) hide))
  (property "Datasheet" "" (at 96.52 110.49 0) (effects (font (size 1.27 1.27))))
  (property "katodo" "" (at 93.345 110.49 90) (effects (font (size 0.7874 0.7874))))
  (property "LCSC" "C60474" (at 97.155 107.95 0) (effects (font (size 1.27 1.27)) hide))
  (property "Description" "16V 100nF X7R ±10% 0402 Multilayer Ceramic Capacitors MLCC - SMD/SMT ROHS" (at 96.52 110.49 0) (effects (font (size 1.27 1.27)) hide))
  (property "MFR" "CC0402KRX7R7BB104" (at 96.52 110.49 0) (effects (font (size 1.27 1.27)) hide)) (pin "1") (pin "2"))

 (symbol (lib_id "power:GND") (at 109.22 134.62 0) (unit 1) (in_bom yes) (on_board yes) (dnp no)
  (property "Reference" "#PWR0146" (at 109.22 140.97 0) (effects (font (size 1.27 1.27)) hide))
  (property "Value" "GND" (at 109.22 138.43 0) (effects (font (size 1.27 1.27))))
  (property "Footprint" "" (at 109.22 134.62 0) (effects (font (size 1.27 1.27)) hide))
  (property "Datasheet" "" (at 109.22 134.62 0) (effects (font (size 1.27 1.27)) hide)) (pin "1"))

 (symbol (lib_id "power:GND") (at 198.12 81.28 0) (unit 1) (in_bom yes) (on_board yes) (dnp no)
  (property "Reference" "#PWR0153" (at 198.12 87.63 0) (effects (font (size 1.27 1.27)) hide))
  (property "Value" "GND" (at 198.12 85.09 0) (effects (font (size 1.27 1.27))))
  (property "Footprint" "" (at 198.12 81.28 0) (effects (font (size 1.27 1.27)) hide))
  (property "Datasheet" "" (at 198.12 81.28 0) (effects (font (size 1.27 1.27)) hide)) (pin "1"))

 (symbol (lib_id "Device:R") (at 198.12 57.15 0) (unit 1) (in_bom yes) (on_board yes) (dnp no)
  (property "Reference" "R29" (at 203.2 57.15 0) (effects (font (size 1.27 1.27)) (justify right bottom)))
  (property "Value" "1K87" (at 199.39 59.69 0) (effects (font (size 1.27 1.27)) (justify left bottom)))
  (property "Footprint" "Resistor_SMD:R_0603_1608Metric" (at 196.342 57.15 90) (effects (font (size 0.6096 0.6096)) hide))
  (property "Datasheet" "" (at 198.12 57.15 0) (effects (font (size 1.27 1.27))))
  (property "LCSC" "C843924" (at 201.93 57.15 0) (effects (font (size 1.27 1.27)) hide))
  (property "Description" "100mW Thick Film Resistors ±100ppm/℃ ±1% 1.87kΩ 0603 Chip Resistor - Surface Mount ROHS" (at 198.12 57.15 0) (effects (font (size 1.27 1.27)) hide))
  (property "MFR" "CRCW06031K87FKEA" (at 198.12 57.15 0) (effects (font (size 1.27 1.27)) hide)) (pin "1") (pin "2"))

 (symbol (lib_id "Connector_Generic:Conn_01x02") (at 220.98 53.34 0) (mirror x) (unit 1) (in_bom no) (on_board yes) (dnp no)
  (property "Reference" "P3" (at 220.98 57.15 0) (effects (font (size 1.27 1.27))))
  (property "Value" "~" (at 223.52 53.34 90) (effects (font (size 0.9906 0.9906))))
  (property "Footprint" "Connector_Molex:Molex_KK-254_AE-6410-02A_1x02_P2.54mm_Vertical" (at 224.79 53.34 90) (effects (font (size 0.508 0.508)) hide))
  (property "Datasheet" "" (at 220.98 53.34 0) (effects (font (size 1.27 1.27))))
  (property "katodo" "10.8030.0001" (at 224.79 53.34 90) (effects (font (size 0.7874 0.7874)))) (pin "1") (pin "2"))

 (symbol (lib_id "Device:R") (at 109.22 110.49 0) (unit 1) (in_bom yes) (on_board yes) (dnp no)
  (property "Reference" "R22" (at 114.3 110.49 0) (effects (font (size 1.27 1.27)) (justify right bottom)))
  (property "Value" "1K87" (at 110.49 113.03 0) (effects (font (size 1.27 1.27)) (justify left bottom)))
  (property "Footprint" "Resistor_SMD:R_0603_1608Metric" (at 107.442 110.49 90) (effects (font (size 0.6096 0.6096)) hide))
  (property "Datasheet" "" (at 109.22 110.49 0) (effects (font (size 1.27 1.27))))
  (property "LCSC" "C843924" (at 113.03 110.49 0) (effects (font (size 1.27 1.27)) hide))
  (property "Description" "100mW Thick Film Resistors ±100ppm/℃ ±1% 1.87kΩ 0603 Chip Resistor - Surface Mount ROHS" (at 109.22 110.49 0) (effects (font (size 1.27 1.27)) hide))
  (property "MFR" "CRCW06031K87FKEA" (at 109.22 110.49 0) (effects (font (size 1.27 1.27)) hide)) (pin "1") (pin "2"))

 (symbol (lib_id "power:GND") (at 125.73 60.96 0) (unit 1) (in_bom yes) (on_board yes) (dnp no)
  (property "Reference" "#PWR0147" (at 125.73 67.31 0) (effects (font (size 1.27 1.27)) hide))
  (property "Value" "GND" (at 125.73 64.77 0) (effects (font (size 1.27 1.27))))
  (property "Footprint" "" (at 125.73 60.96 0) (effects (font (size 1.27 1.27)) hide))
  (property "Datasheet" "" (at 125.73 60.96 0) (effects (font (size 1.27 1.27)) hide)) (pin "1"))

 (symbol (lib_id "power:GND") (at 176.53 63.5 0) (unit 1) (in_bom yes) (on_board yes) (dnp no)
  (property "Reference" "#PWR0156" (at 176.53 69.85 0) (effects (font (size 1.27 1.27)) hide))
  (property "Value" "GND" (at 176.53 67.31 0) (effects (font (size 1.27 1.27))))
  (property "Footprint" "" (at 176.53 63.5 0) (effects (font (size 1.27 1.27)) hide))
  (property "Datasheet" "" (at 176.53 63.5 0) (effects (font (size 1.27 1.27)) hide)) (pin "1"))

 (symbol (lib_id "power:GND") (at 96.52 63.5 0) (unit 1) (in_bom yes) (on_board yes) (dnp no)
  (property "Reference" "#PWR0149" (at 96.52 69.85 0) (effects (font (size 1.27 1.27)) hide))
  (property "Value" "GND" (at 96.52 67.31 0) (effects (font (size 1.27 1.27))))
  (property "Footprint" "" (at 96.52 63.5 0) (effects (font (size 1.27 1.27)) hide))
  (property "Datasheet" "" (at 96.52 63.5 0) (effects (font (size 1.27 1.27)) hide)) (pin "1"))

 (symbol (lib_id "Connector_Generic:Conn_01x02") (at 220.98 106.68 0) (mirror x) (unit 1) (in_bom no) (on_board yes) (dnp no)
  (property "Reference" "P4" (at 220.98 110.49 0) (effects (font (size 1.27 1.27))))
  (property "Value" "~" (at 223.52 106.68 90) (effects (font (size 0.9906 0.9906))))
  (property "Footprint" "Connector_Molex:Molex_KK-254_AE-6410-02A_1x02_P2.54mm_Vertical" (at 224.79 106.68 90) (effects (font (size 0.508 0.508)) hide))
  (property "Datasheet" "" (at 220.98 106.68 0) (effects (font (size 1.27 1.27))))
  (property "katodo" "10.8030.0001" (at 224.79 106.68 90) (effects (font (size 0.7874 0.7874)))) (pin "1") (pin "2"))

 (symbol (lib_id "power:GND") (at 214.63 60.96 0) (unit 1) (in_bom yes) (on_board yes) (dnp no)
  (property "Reference" "#PWR0154" (at 214.63 67.31 0) (effects (font (size 1.27 1.27)) hide))
  (property "Value" "GND" (at 214.63 64.77 0) (effects (font (size 1.27 1.27))))
  (property "Footprint" "" (at 214.63 60.96 0) (effects (font (size 1.27 1.27)) hide))
  (property "Datasheet" "" (at 214.63 60.96 0) (effects (font (size 1.27 1.27)) hide)) (pin "1"))

 (symbol (lib_id "power:GND") (at 125.73 114.3 0) (unit 1) (in_bom yes) (on_board yes) (dnp no)
  (property "Reference" "#PWR0145" (at 125.73 120.65 0) (effects (font (size 1.27 1.27)) hide))
  (property "Value" "GND" (at 125.73 118.11 0) (effects (font (size 1.27 1.27))))
  (property "Footprint" "" (at 125.73 114.3 0) (effects (font (size 1.27 1.27)) hide))
  (property "Datasheet" "" (at 125.73 114.3 0) (effects (font (size 1.27 1.27)) hide)) (pin "1")))
